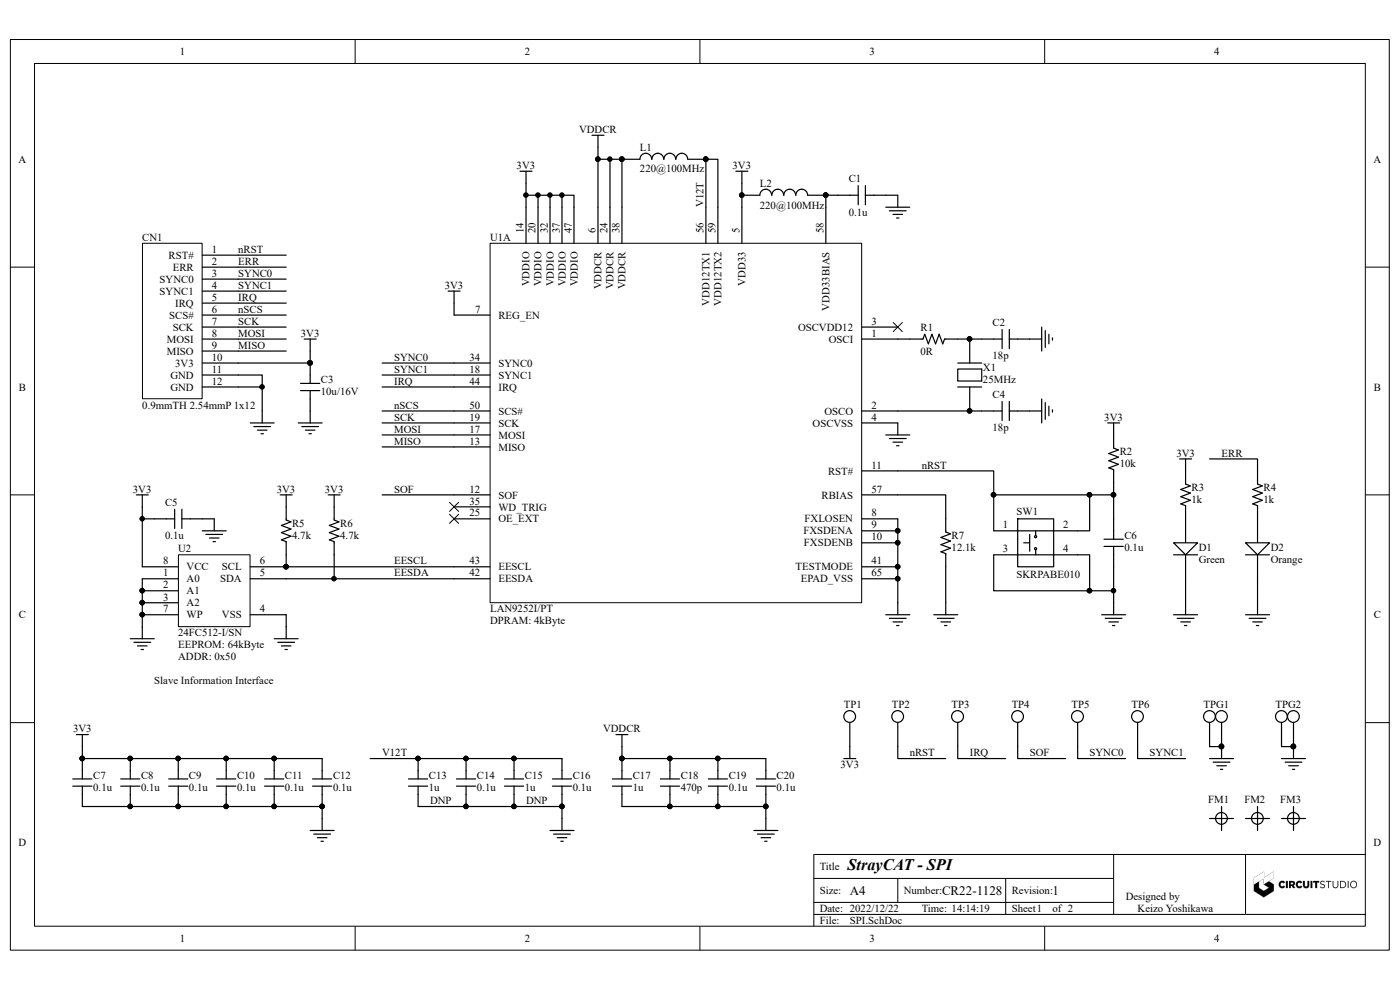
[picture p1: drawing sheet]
# Altium schematic sheet SPI.SchDoc: StrayCAT - SPI
size A4; Organization: Cyrola Incorporated; Address1: WeWork Namba SkyO; Address2: 27th Floor, Namba 5-1-60; Address3: Chuo-ku, Osaka; Address4: 542-0076, JAPAN; DocumentNumber: CR22-1128; Revision: 1; SheetNumber: 1; SheetTotal: 2; PageSetup: Record=PageOptions¦CenterHorizontal=True¦CenterVertical=True¦PrintScale=1.00¦XCorrection=1.00¦YCorrection=1.00¦PrintKind=0¦BorderSize=5000000¦LeftOffset=0¦BottomOffset=0¦Orientation=2¦PaperLength=1000¦PaperWidth=1000¦Scale=100¦PaperSource=7¦PrintQuality=-3¦MediaType=1¦DitherType=10¦PrintScaleMode=1¦PaperKind=A4¦PaperIndex=9

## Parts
C1  0.1u  [CGA3]
C2  18p  [CGA3]
C3  10u/16V  [CGA4]
C4  18p  [CGA3]
C5  0.1u  [CGA3]
C6  0.1u  [CGA3]
C7  0.1u  [CGA3]
C8  0.1u  [CGA3]
C9  0.1u  [CGA3]
C10  0.1u  [CGA3]
C11  0.1u  [CGA3]
C12  0.1u  [CGA3]
C13  1u  [CGA3]
C14  0.1u  [CGA3]
C15  1u  [CGA3]
C16  0.1u  [CGA3]
C17  1u  [CGA3]
C18  470p  [CGA3]
C19  0.1u  [CGA3]
C20  0.1u  [CGA3]
CN1  0.9mmTH 2.54mmP 1x12  [61301211121]
D1  Green  [DIOC2012X08N]
D2  Orange  [DIOC2012X08N]
FM1  FIDUCIAL_MARK  [Fiducial Mark]  (value not drawn)
FM2  FIDUCIAL_MARK  [Fiducial Mark]  (value not drawn)
FM3  FIDUCIAL_MARK  [Fiducial Mark]  (value not drawn)
L1  220@100MHz  [BLM18EG221SN1D]
L2  220@100MHz  [BLM18EG221SN1D]
R1  0R  [RK73x1J]
R2  10k  [RK73x1J]
R3  1k  [RK73x1J]
R4  1k  [RK73x1J]
R5  4.7k  [RK73x1J]
R6  4.7k  [RK73x1J]
R7  12.1k  [RK73x1J]
SW1  SKRPABE010  [SKRPABE010]
TP1  3V3  [TEST_POINT]  (value not drawn)
TP2  nRST  [TEST_POINT]  (value not drawn)
TP3  IRQ  [TEST_POINT]  (value not drawn)
TP4  SOF  [TEST_POINT]  (value not drawn)
TP5  SYNC0  [TEST_POINT]  (value not drawn)
TP6  SYNC1  [TEST_POINT]  (value not drawn)
TPG1  TEST_POINT2  [TEST_POINT2]  (value not drawn)
TPG2  TEST_POINT2  [TEST_POINT2]  (value not drawn)
U1  LAN9252I/PT  [TSQFP50P1200X1200X105_HS-65N]  (part A of 2)
U2  24FC512-I/SN  [24FC512-I_SN]
X1  25MHz  [CSM1Z-A5B2C5-40-25_0D18-F]

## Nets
3V3: C3.1 C5.1 C7.1 C8.1 C9.1 C10.1 C11.1 C12.1 CN1.10(3V3) L2.1 R2.1 R3.1 R5.1 R6.1 TP1.1 U1.5(VDD33) U1.7(REG_EN) U1.14(VDDIO) U1.20(VDDIO) U1.32(VDDIO) U1.37(VDDIO) U1.47(VDDIO) U2.8(VCC)
GND: C1.2 C2.2 C3.2 C4.2 C5.2 C6.2 C7.2 C8.2 C9.2 C10.2 C11.2 C12.2 C13.2 C14.2 C15.2 C16.2 C17.2 C18.2 C19.2 C20.2 CN1.11(GND) CN1.12(GND) D1.2(K) D2.2(K) R7.2 SW1.3 SW1.4 TPG1.1 TPG1.2 TPG2.1 TPG2.2 U1.4(OSCVSS) U1.8(FXLOSEN) U1.9(FXSDENA) U1.10(FXSDENB) U1.41(TESTMODE) U1.65(EPAD_VSS) U2.1(A0) U2.2(A1) U2.3(A2) U2.4(VSS) U2.7(WP)
VDDCR: C17.1 C18.1 C19.1 C20.1 L1.1 U1.6(VDDCR) U1.24(VDDCR) U1.38(VDDCR)
EESCL: R5.2 U1.43(EESCL) U2.6(SCL)
EESDA: R6.2 U1.42(EESDA) U2.5(SDA)
ERR: CN1.2(ERR) R4.1
IRQ: CN1.5(IRQ) TP3.1 U1.44(IRQ)
MISO: CN1.9(MISO) U1.13(MISO)
MOSI: CN1.8(MOSI) U1.17(MOSI)
nRST: C6.1 CN1.1(RST#) R2.2 SW1.1 SW1.2 TP2.1 U1.11(RST#)
nSCS: CN1.6(SCS#) U1.50(SCS#)
SCK: CN1.7(SCK) U1.19(SCK)
SOF: TP4.1 U1.12(SOF)
SYNC0: CN1.3(SYNC0) TP5.1 U1.34(SYNC0)
SYNC1: CN1.4(SYNC1) TP6.1 U1.18(SYNC1)
V12T: C13.1 C14.1 C15.1 C16.1 L1.2 U1.56(VDD12TX1) U1.59(VDD12TX2)
NetC1_1: C1.1 L2.2 U1.58(VDD33BIAS)
NetC2_1: C2.1 R1.2 X1.1
NetC4_1: C4.1 U1.2(OSCO) X1.2
NetD1_1: D1.1(A) R3.2
NetD2_1: D2.1(A) R4.2
NetR1_1: R1.1 U1.1(OSCI)
NetR7_1: R7.1 U1.57(RBIAS)

Not connected (* = marked no-connect by the designer): U1 3(OSCVDD12)* 25(OE_EXT)* 35(WD_TRIG)*

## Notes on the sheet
- (near U2) ADDR: 0x50
- (near U2) EEPROM: 64kByte
- (near U1) DPRAM: 4kByte
- Slave Information Interface
- DNP
- Title
- Size:
- Date:
- A4
- Number:
- Time:
- Revision:
- Sheet
- of
- Designed by
- Keizo Yoshikawa
- File:
